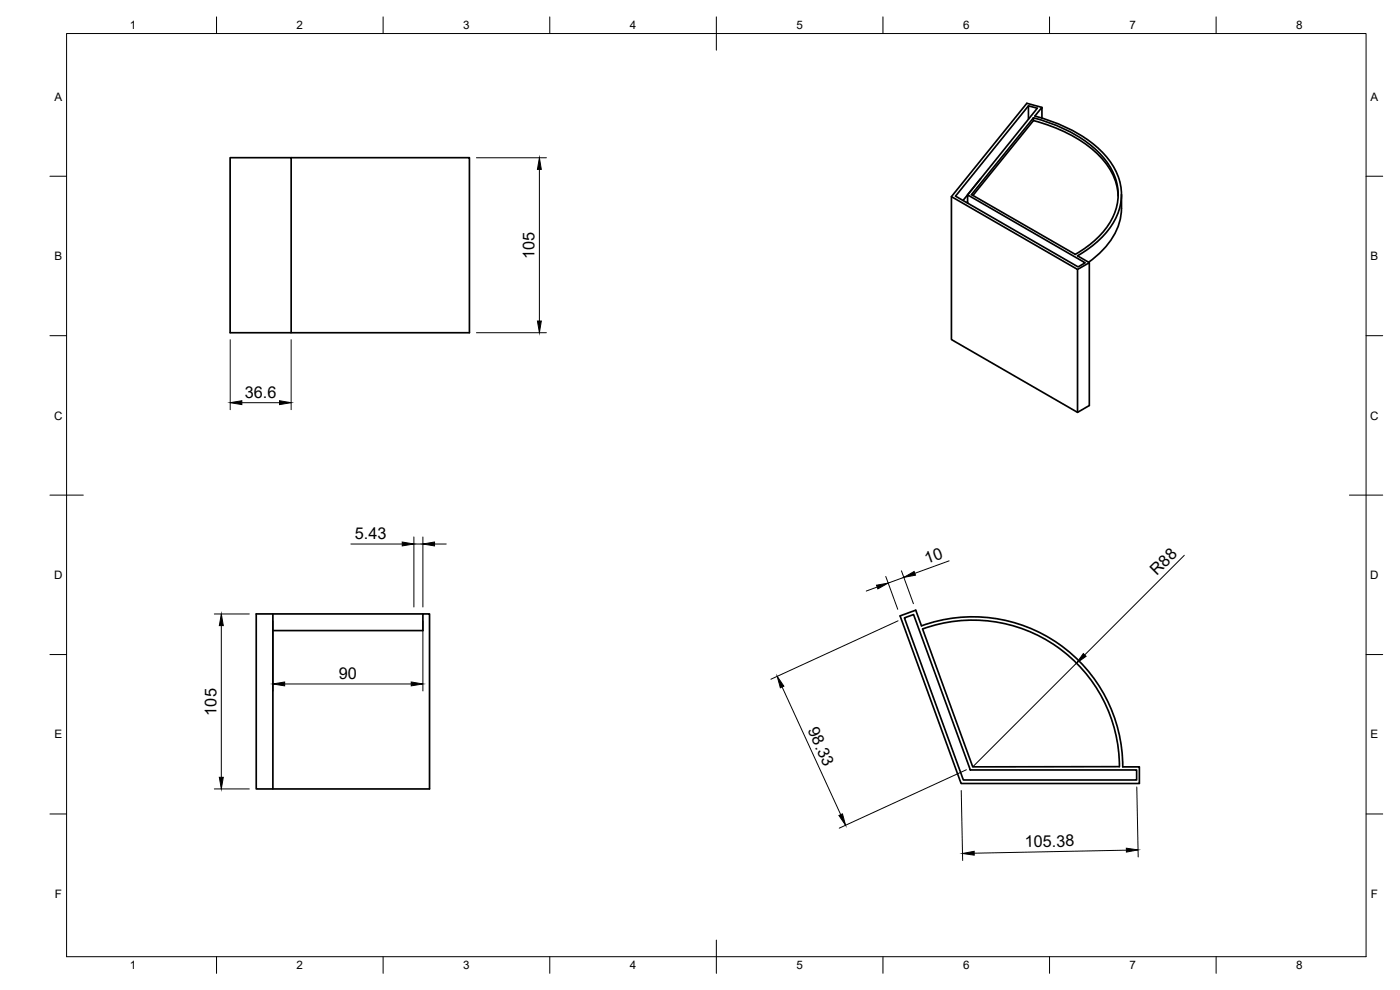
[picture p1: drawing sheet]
<svg xmlns="http://www.w3.org/2000/svg" width="420mm" height="297mm" viewBox="0 0 420 297" stroke-linecap="round" stroke-linejoin="round" font-family="sans-serif">
<!-- layer: Visible -->
<g fill="none" stroke="#000" stroke-width=".51">
<path d="M308.7 35.8v-4l2.6 .7-22.3 27.6M308.7 31.8l-21.9 27.1 36.8 21.2 2.1-1.2-35.3-20.4v2.4M310.2 35.4a41.5 41.5 0 0 1 21.1 12.1 16.1 16.1 0 0 1 0 21.8l-3.7 3.7-4.9 3.3-31.2-17.9zM310.2 35.4v.8M310.2 36.2l-18.2 22.4M310.2 36.2a40.6 40.6 0 0 1 21.4 12.4 17.3 17.3 0 0 1 4 10.2M310.6 34.8l2.1-2.6v3.2M310.6 34.8a42.5 42.5 0 0 1 21.6 12.4 16.5 16.5 0 0 1 0 22.4 32.2 32.2 0 0 1-8.8 7.1l3.5 2.1M312.7 32.2l-4.5-1.2-22.7 28v42.9l37.9 21.8 3.5-2v-42.9l-3.5 2M87.4 47.3h53.5v52.5h-71.8v-52.5h18.3v52.5M285.5 59l37.9 21.8v42.9M336.6 58.4v4.1"/>
<path d="M336.6 62.5a19.7 19.7 0 0 1-8.6 15.2l-1.3 1M81.9 189.2h45v-5h2v52.5h-52v-52.5h5v52.5M81.9 184.2h45M270.1 184.8l4.7-1.7 1.7 4.7a45 45 0 0 1 60.5 42.3h4.9v5h-53.5zM271.4 185.4l2.8-1 17 46.6h49.9v3h-52zM336 230a44 44 0 0 0-59.1-41.3l15 41.4 44-.1"/>
</g>
<!-- layer: Border -->
<g fill="none" stroke="#000" stroke-width=".3">
<path d="M20 10.1h390v276.9h-390zM65 5.1v5M115 5.1v5M165 5.1v5M215 5.1v10M265 5.1v5M315 5.1v5M365 5.1v5M15 52.9h5M410 52.9h5M15 100.7h5M410 100.7h5"/>
<path d="M15 148.6h10M405 148.6h10M15 196.4h5M410 196.4h5M15 244.2h5M410 244.2h5M65 287v5M115 287v5M165 287v5M215 282.1v9.9M265 287v5M315 287v5"/>
<path d="M365 287v5"/>
</g>
<!-- layer: Dimensions -->
<g fill="none" stroke="#000" stroke-width=".3">
<path d="M143 47.3h21M161.9 50.8v45.5M143 99.8h21M69.1 101.9v21M87.4 101.9v21M72.6 120.8h11.3M105.3 163.2h15.4M124.2 161.1v21M124.2 163.2h2.7M126.9 161.1v21M130.4 163.2h3.5M263.3 176.1l-3.3 1.2"/>
<path d="M265.8 173l3.6 9.8M270.5 171.3l3.6 9.8M271.3 173.2l-4.7 1.7M284.8 168.3l-10.3 3.7M355.4 166.6l-29.9 29.9M64.3 184.2h10.5M66.4 187.7v45.5M81.9 186.3v21M126.9 186.3v21M269.5 186.3l-38.1 17.5M323.1 199l-31.2 31.1M85.4 205.2h38"/>
<path d="M234.7 206.1l17.6 38.3M64.3 236.7h10.5M288.5 237.2l.4 21M290 231l-38.1 17.5M341.2 236.1l.4 21M338 255.1l-45.6 .9"/>
</g>
<g fill="#000" stroke="#000" stroke-width=".3">
<path d="M161.9 47.3l.6 3.5h-1.2zM161.3 96.3h1.2l-.6 3.5zM69.1 120.8l3.5-.6v1.2zM83.9 120.2l3.5 .6-3.5 .6zM120.7 162.6l3.5 .6-3.5 .6zM126.9 163.2l3.5-.6v1.2zM263.1 175.6l3.5-.7-3.1 1.8zM271.3 173.2l3-1.7 .4 1.1zM66.4 184.2l.6 3.5h-1.2zM325.1 196.1l.8 .8-2.8 2.1zM81.9 205.2l3.5-.6v1.2zM123.4 204.6l3.5 .6-3.5 .6z"/>
<path d="M233.3 202.9l1.9 3-1 .5zM65.8 233.2h1.2l-.6 3.5zM251.8 244.7l1-.5 1 3.4zM288.9 256.1l3.5-.7v1.2zM338 254.5l3.5 .5-3.4 .7z"/>
</g>
<g font-size="4.9">
<text x="160.4" y="77.8" transform="rotate(-90 160.4 77.8)">105</text>
<text x="73.5" y="119.4">36.6</text>
<text x="106.5" y="161.8">5.43</text>
<text x="278.2" y="169.2" transform="rotate(-20 278.2 169.2)">10</text>
<text x="347.2" y="172.8" transform="rotate(-45 347.2 172.8)">R88</text>
<text x="101.7" y="203.8">90</text>
<text x="65" y="214.7" transform="rotate(-90 65 214.7)">105</text>
<text x="242.3" y="219.1" transform="rotate(65 242.3 219.1)">98.33</text>
<text x="307.5" y="254.2" transform="rotate(-1 307.5 254.2)">105.38</text>
</g>
<g font-size="3.5">
<text x="39" y="8.8">1</text>
<text x="89" y="8.8">2</text>
<text x="139" y="8.8">3</text>
<text x="189" y="8.8">4</text>
<text x="239" y="8.8">5</text>
<text x="289" y="8.8">6</text>
<text x="339" y="8.8">7</text>
<text x="389" y="8.8">8</text>
<text x="16.3" y="30.2">A</text>
<text x="411.3" y="30.2">A</text>
<text x="16.3" y="78">B</text>
<text x="411.3" y="78">B</text>
<text x="16.2" y="125.9">C</text>
<text x="411.2" y="125.9">C</text>
<text x="16.2" y="173.7">D</text>
<text x="411.2" y="173.7">D</text>
<text x="16.3" y="221.6">E</text>
<text x="411.3" y="221.6">E</text>
<text x="16.4" y="269.4">F</text>
<text x="411.4" y="269.4">F</text>
<text x="39" y="290.8">1</text>
<text x="89" y="290.8">2</text>
<text x="139" y="290.8">3</text>
<text x="189" y="290.8">4</text>
<text x="239" y="290.8">5</text>
<text x="289" y="290.8">6</text>
<text x="339" y="290.8">7</text>
<text x="389" y="290.8">8</text>
</g>
</svg>
